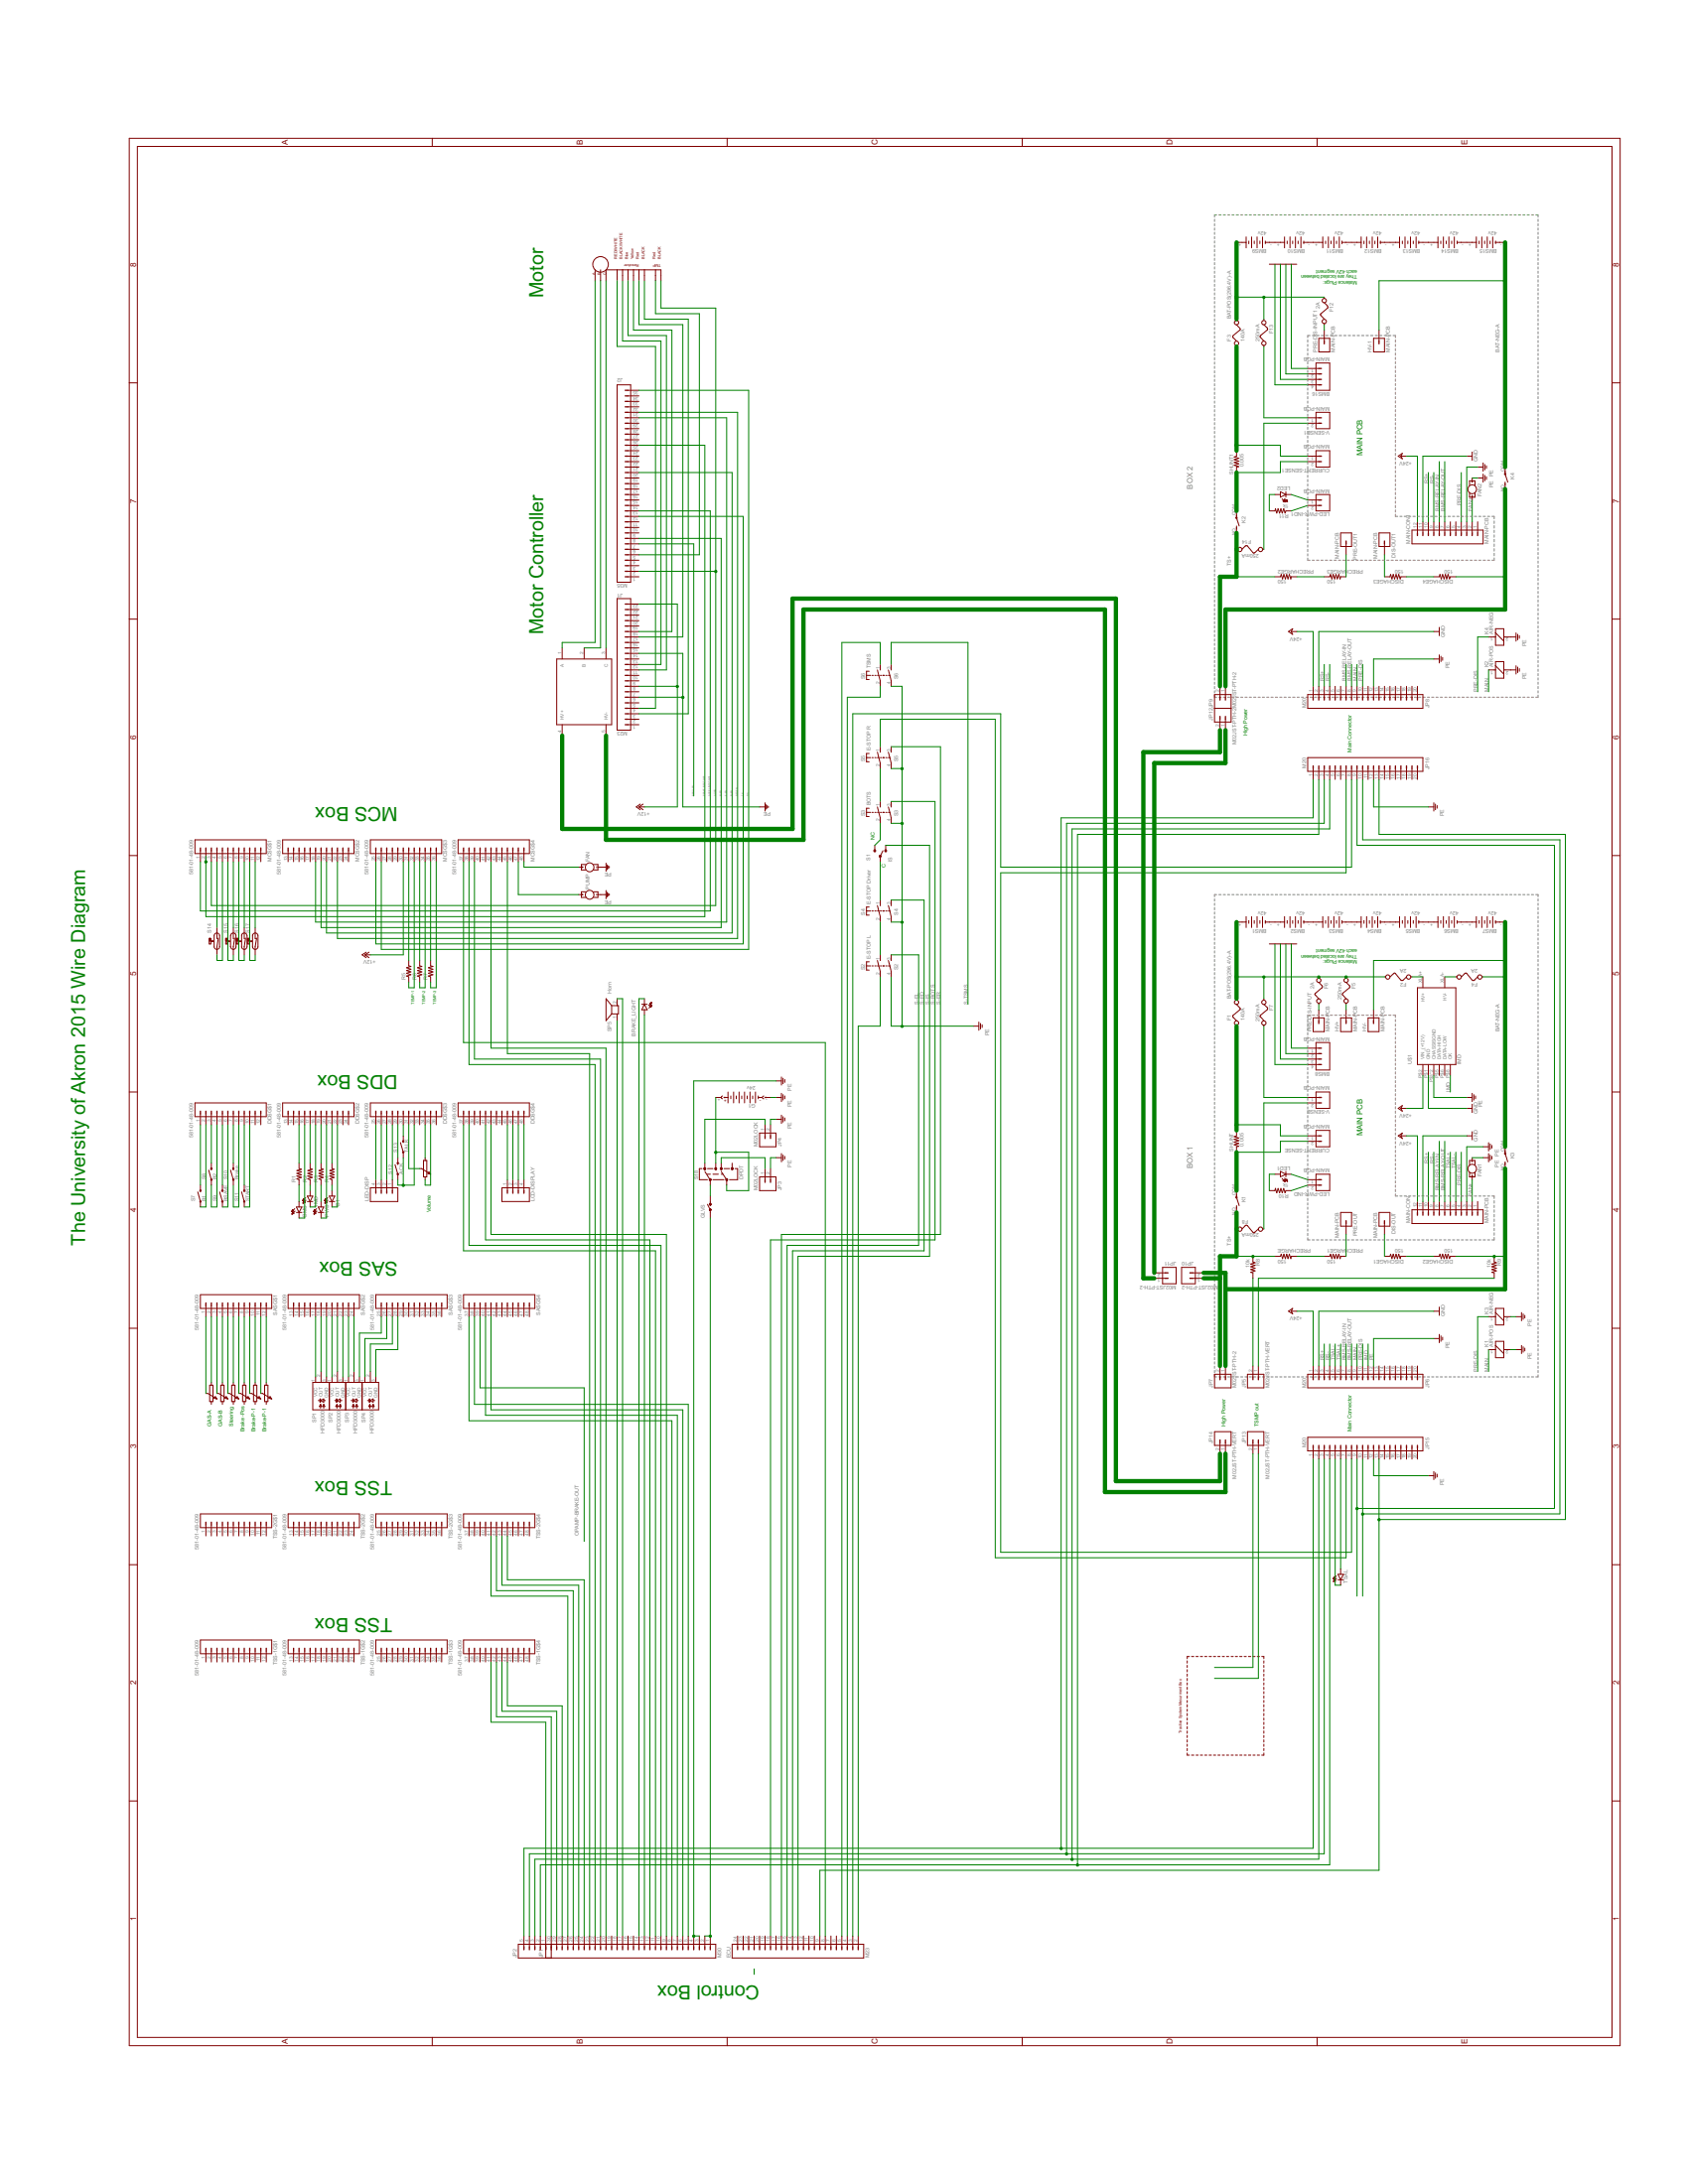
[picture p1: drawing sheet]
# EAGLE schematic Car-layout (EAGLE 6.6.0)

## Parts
B1  LED5MM  [LED5MM]
BMS  LED5MM  [LED5MM]
BMS1  42v  VST4V8  [VST4]
BMS2  42v  VST4V8  [VST4]
BMS3  42v  VST4V8  [VST4]
BMS4  42v  VST4V8  [VST4]
BMS5  42v  VST4V8  [VST4]
BMS6  42v  VST4V8  [VST4]
BMS7  42v  VST4V8  [VST4]
BMS8  MAIN-PCB  M04LOCK_LONGPADS  [1X04_LOCK_LONGPADS]
BMS9  42v  VST4V8  [VST4]
BMS10  42v  VST4V8  [VST4]
BMS11  42v  VST4V8  [VST4]
BMS12  42v  VST4V8  [VST4]
BMS13  42v  VST4V8  [VST4]
BMS14  42v  VST4V8  [VST4]
BMS15  42v  VST4V8  [VST4]
BMS16  MAIN-PCB  M04LOCK_LONGPADS  [1X04_LOCK_LONGPADS]
BRAKE_LIGHT  LED5MM  [LED5MM]
CURRENT-SENSE  MAIN-PCB  M02-JST-2-PTH-NO_SILK  [JST-2-PTH-NS]
CURRENT-SENSE1  MAIN-PCB  M02-JST-2-PTH-NO_SILK  [JST-2-PTH-NS]
DDS  581-01-48-009  [581-01-48-009]
DIS-OUT  MAIN-PCB  M01OFFSET  [1X01_OFFSET]
DIS-OUT1  MAIN-PCB  M01OFFSET  [1X01_OFFSET]
DISCHAGE1  150  2.0KOHM1/10W5%(0603)  [0603-RES]
DISCHAGE2  150  2.0KOHM1/10W5%(0603)  [0603-RES]
DISCHAGE3  150  2.0KOHM1/10W5%(0603)  [0603-RES]
DISCHAGE4  150  2.0KOHM1/10W5%(0603)  [0603-RES]
ECU  M23  [1X23]
F1  140A  FUSE  [FUSE]
F2  2A  FUSE  [FUSE]
F3  140A  FUSE  [FUSE]
F4  2A  FUSE  [FUSE]
F5  250mA  FUSE  [FUSE]
F6  2A  FUSE  [FUSE]
F7  250mA  FUSE  [FUSE]
F8  250mA  FUSE  [FUSE]
F12  2A  FUSE  [FUSE]
F13  250mA  FUSE  [FUSE]
F14  250mA  FUSE  [FUSE]
FAN  MOTOR10MM  [VIBE-MOTOR-10MM]
FAN1  MOTOR10MM  [VIBE-MOTOR-10MM]
FAN2  MOTOR10MM  [VIBE-MOTOR-10MM]
G1  24v  AB9V  [AB9V]
GLVS  SWITCH-SPST-2TV  [SWITCH-SPST-VERTICAL]
HV+  MAIN-PCB  M01OFFSET  [1X01_OFFSET]
HV-  MAIN-PCB  M01OFFSET  [1X01_OFFSET]
HV-1  MAIN-PCB  M01OFFSET  [1X01_OFFSET]
IMD  LED5MM  [LED5MM]
J1  M23  [1-770669-1]
J2  M35  [1-776163-2]
JP1  M30  [1X30]
JP2  M05LOCK  [1X05_LOCK]
JP3  M02LOCK  [1X02_LOCK]
JP4  M02LOCK  [1X02_LOCK]
JP5  M02JST-PTH-VERT  [JST-2-PTH-VERT]
JP6  M20  [1X20]
JP7  M02JST-PTH-2  [JST-2-PTH]
JP8  M20  [1X20]
JP9  M02JST-PTH-2  [JST-2-PTH]
JP10  M02JST-PTH-2  [JST-2-PTH]
JP11  M02JST-PTH-2  [JST-2-PTH]
JP12  M02JST-PTH-2  [JST-2-PTH]
JP13  M02JST-PTH-VERT  [JST-2-PTH-VERT]
JP14  M02JST-PTH-VERT  [JST-2-PTH-VERT]
JP15  M20  [1X20]
JP16  M20  [1X20]
K1  AIR-POS  APF30212A  [APF30212A]
K2  AIR-POS  APF30212A  [APF30212A]
K3  AIR-NEG  APF30212A  [APF30212A]
K4  AIR-NEG  APF30212A  [APF30212A]
LCD-DISPLAY  M04LONGPADS  [1X04_LONGPADS]
LED1  LED5MM  [LED5MM]
LED2  LED5MM  [LED5MM]
LED-DISP  M04LONGPADS  [1X04_LONGPADS]
LED-PWR-IND  MAIN-PCB  M02-JST-2-PTH-NO_SILK  [JST-2-PTH-NS]
LED-PWR-IND1  MAIN-PCB  M02-JST-2-PTH-NO_SILK  [JST-2-PTH-NS]
M1  MOTOR-3PHASE  [MC3PHASE]
MAIN-CON  MAIN-PCB  M12LOCK  [1X12_LOCK]
MAIN-CON1  MAIN-PCB  M12LOCK  [1X12_LOCK]
MC-1  PM100DX  [MC-5]
MCS  581-01-48-009  [581-01-48-009]
PRE-DIS-INPUT  MAIN-PCB  M01OFFSET  [1X01_OFFSET]
PRE-DIS-INPUT1  MAIN-PCB  M01OFFSET  [1X01_OFFSET]
PRE-OUT  MAIN-PCB  M01OFFSET  [1X01_OFFSET]
PRE-OUT1  MAIN-PCB  M01OFFSET  [1X01_OFFSET]
PRECHARGE  150  2.0KOHM1/10W5%(0603)  [0603-RES]
PRECHARGE1  150  2.0KOHM1/10W5%(0603)  [0603-RES]
PRECHARGE2  150  2.0KOHM1/10W5%(0603)  [0603-RES]
PRECHARGE3  150  2.0KOHM1/10W5%(0603)  [0603-RES]
PUMP  MOTOR10MM  [VIBE-MOTOR-10MM]
PWS  LED5MM  [LED5MM]
R1  RESISTOR0805-RES  [0805]
R2  RESISTOR0805-RES  [0805]
R3  RESISTOR0805-RES  [0805]
R4  RESISTOR0805-RES  [0805]
R5  RESISTOR0805-RES  [0805]
R6  RESISTOR0805-RES  [0805]
R7  RESISTOR0805-RES  [0805]
R8  10k  RESISTOR0805-RES  [0805]
R9  10k  RESISTOR0805-RES  [0805]
R10  1k  2.0KOHM1/10W5%(0603)  [0603-RES]
R11  1k  2.0KOHM1/10W5%(0603)  [0603-RES]
S1  IS  SWITCH-SPDTPTH2  [SWITCHE-DPDT]
S2  E-STOP L  PVA1  [PVA1F]
S3  BOTS  PVA1  [PVA1F]
S4  E-STOP Driver  PVA1  [PVA1F]
S5  E-STOP R  PVA1  [PVA1F]
S6  TSMS  PVA1  [PVA1F]
S7  B1  SWITCH-MOMENTARY-2PTH  [TACTILE-PTH]
S8  B2  SWITCH-MOMENTARY-2PTH  [TACTILE-PTH]
S9  BSAVE  SWITCH-MOMENTARY-2PTH  [TACTILE-PTH]
S10  Brake  SWITCH-MOMENTARY-2PTH  [TACTILE-PTH]
S11  START  SWITCH-MOMENTARY-2PTH  [TACTILE-PTH]
S12  ACK  SWITCH-MOMENTARY-2PTH  [TACTILE-PTH]
S13  TALK  SWITCH-MOMENTARY-2PTH  [TACTILE-PTH]
S14  REED-SWITCH-CT10-1530-G1  [CT10-G1]
S15  REED-SWITCH-CT10-1530-G1  [CT10-G1]
S16  REED-SWITCH-CT10-1530-G1  [CT10-G1]
S17  REED-SWITCH-CT10-1530-G1  [CT10-G1]
S18  DPDT  SWITCH-DPDTAYZ0202  [AYZ0202]
SAS  581-01-48-009  [581-01-48-009]
SHUNT  0.005  2.0KOHM1/10W5%(0603)  [0603-RES]
SHUNT1  0.005  2.0KOHM1/10W5%(0603)  [0603-RES]
SP1  HFD3000  [TO46-FW3]
SP2  HFD3000  [TO46-FW3]
SP3  HFD3000  [TO46-FW3]
SP4  HFD3000  [TO46-FW3]
SP5  Horn  AL23P  [AL23P]
TSAL  LED5MM  [LED5MM]
TSS-1  581-01-48-009  [581-01-48-009]
TSS-2  581-01-48-009  [581-01-48-009]
U$1  IMD  [IMD]
V-SENSE  MAIN-PCB  M02-JST-2-PTH-NO_SILK  [JST-2-PTH-NS]
V-SENSE1  MAIN-PCB  M02-JST-2-PTH-NO_SILK  [JST-2-PTH-NS]

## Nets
+12V: J1.8 J1.23 MCS.30
+24V: JP6.1 JP8.1 MAIN-CON1.12 MAIN-CON.12 U$1.P$2(VIN_(+12V))
ACCEL-INPUT-AIN1: J2.13 MCS.1
AGND: J2.2 M1.9 MCS.3
B-EN: J2.20 MCS.20
BAT-NEG-A: BMS7.- BMS15.- F4.1 HV-1.1 HV-.1 K3.COM(2:P) K4.COM(2:P)
BAT-POS(296.4V)-A: BMS1.+ BMS9.+ F1.2 F2.2 F3.2 F5.1 F6.1 F7.1 F12.1 F13.1
BMS-RELAY-IN: JP6.7 JP8.7 MAIN-CON1.8 MAIN-CON.8
BMS-RELAY-OUT: JP6.8 JP8.8 MAIN-CON1.7 MAIN-CON.7
BRAKE-INPUT-AIN3: J2.25 MCS.2
F-EN: J2.30 MCS.18
FAN+: FAN1.+ FAN2.+ MAIN-CON1.2 MAIN-CON.2
GND: JP6.2 JP8.2 MAIN-CON1.11 MAIN-CON.11 U$1.P$1(GND)
IMD: JP6.11 U$1.P$8(OK)
MAIN: JP6.9 JP8.9 K1.1 K2.1
MP1: BMS1.- BMS2.+
MP2: BMS9.- BMS10.+
N$1: ECU.2 S2.2(1:P)
N$2: S2.1(1:S) S4.2(1:P)
N$3: S1.2(P) S4.1(1:S)
N$4: S1.3(S) S3.2(1:P)
N$5: S3.1(1:S) S5.2(1:P)
N$6: ECU.3 JP16.8
N$7: ECU.4 S6.2(1:P)
N$8: ECU.5 S6.1(1:S)
N$9: ECU.8 MCS.37
N$10: SAS.1
N$11: SAS.2
N$12: SAS.3
N$13: SAS.4
N$14: SAS.5
N$15: SAS.6
N$16: SAS.7
N$17: SAS.8
N$18: SAS.9
N$19: SAS.10
N$20: SAS.11
N$21: SAS.12
N$22: SAS.23 SP3.1(VCC)
N$23: SAS.24 SP3.2(OUT)
N$24: SAS.25 SP3.3(GND)
N$25: SAS.17 SP1.1(VCC)
N$26: SAS.19 SP1.3(GND)
N$27: SAS.18 SP1.2(OUT)
N$28: SAS.20 SP2.1(VCC)
N$29: SAS.22 SP2.3(GND)
N$30: SAS.21 SP2.2(OUT)
N$31: SAS.26 SP4.1(VCC)
N$32: SAS.27 SP4.2(OUT)
N$33: SAS.28 SP4.3(GND)
N$34: JP1.8 SAS.37
N$35: JP1.5 SAS.38
N$36: JP1.7 SAS.40
N$37: JP1.6 SAS.41
N$38: DDS.1 S7.3
N$39: DDS.2 S7.1
N$40: DDS.3 S8.3
N$41: DDS.4 S8.1
N$42: DDS.5 S9.3
N$43: DDS.6 S9.1
N$44: DDS.7 S10.3
N$45: DDS.8 S10.1
N$46: DDS.9 S11.3
N$47: DDS.10 S11.1
N$48: IMD.A R2.1
N$49: DDS.17 R2.2
N$50: DDS.18 IMD.K(C)
N$51: BMS.A R1.1
N$52: DDS.15 R1.2
N$53: BMS.K(C) DDS.16
N$54: PWS.A R3.1
N$55: DDS.19 R3.2
N$56: DDS.20 PWS.K(C)
N$57: B1.A R4.1
N$58: DDS.21 R4.2
N$59: B1.K(C) DDS.22
N$60: DDS.28 LED-DISP.1
N$61: DDS.27 LED-DISP.2
N$62: DDS.26 LED-DISP.3
N$63: DDS.25 LED-DISP.4
N$64: DDS.32 S12.1 S13.1
N$65: DDS.29 S12.3
N$66: DDS.30 S13.3
N$67: DDS.41 JP1.12
N$68: DDS.34
N$69: DDS.31
N$70: DDS.35
N$71: DDS.42 JP1.9
N$72: DDS.37 JP1.11
N$73: DDS.38 JP1.10
N$74: DDS.48 LCD-DISPLAY.4
N$75: DDS.47 LCD-DISPLAY.3
N$76: DDS.46 LCD-DISPLAY.2
N$77: DDS.45 LCD-DISPLAY.1
N$78: GLVS.2(P) JP1.1 JP1.2
N$79: GLVS.1(O) S18.2
N$80: M1.1(A) MC-1.1(A)
N$81: M1.3(C) MC-1.3(C)
N$82: M1.2(B) MC-1.2(B)
N$83: J2.5 M1.8
N$84: JP1.23 MCS.45
N$85: J1.17 M1.10
N$86: J1.3 M1.11
N$87: J1.18 M1.7
N$88: J1.11 M1.6
N$89: J1.12 M1.5
N$90: J1.4 M1.4
N$91: JP1.20 MCS.42
N$92: JP1.22 MCS.38
N$93: JP1.21 MCS.39
N$94: FAN.+ MCS.48
N$95: MCS.47 PUMP.+
N$96: MCS.31 R5.2
N$97: MCS.32 R5.1
N$98: MCS.34 R6.1
N$99: MCS.33 R6.2
N$100: MCS.36 R7.1
N$101: MCS.35 R7.2
N$102: MCS.4 S14.1
N$103: MCS.5 S14.2
N$104: MCS.7 S15.1
N$105: MCS.6 S15.2
N$106: MCS.9 S16.1
N$107: MCS.8 S16.2
N$108: MCS.11 S17.1
N$109: MCS.10 S17.2
N$110: JP4.1 S18.1
N$111: G1.+ S18.3 S18.5
N$112: BRAKE_LIGHT.A JP1.13
N$113: BRAKE_LIGHT.K(C) JP1.14
N$114: JP3.1 S18.4
N$115: JP1.18 SP5.1
N$116: JP1.17 SP5.2
N$117: JP2.1 TSS-1.41
N$118: JP1.28 TSS-1.44
N$119: JP1.30 TSS-1.42
N$120: JP1.29 TSS-1.43
N$121: JP1.24 TSS-2.44
N$122: JP1.25 TSS-2.43
N$123: JP1.26 TSS-2.42
N$124: JP1.27 TSS-2.41
N$125: BMS2.- BMS3.+
N$126: BMS3.- BMS4.+
N$127: BMS4.- BMS5.+
N$128: BMS5.- BMS6.+
N$129: BMS6.- BMS7.+
N$130: JP5.2 R8.2
N$131: JP5.1 R9.2
N$132: F4.2 U$1.XLA-(HV-)
N$133: F2.1 U$1.XLA+(HV+)
N$134: CURRENT-SENSE.2 K1.COM(2:P) SHUNT.2
N$135: CURRENT-SENSE.1 F1.1 SHUNT.1
N$136: F5.2 HV+.1
N$137: LED-PWR-IND.2 R10.1
N$138: LED1.A R10.2
N$139: LED1.K(C) LED-PWR-IND.1
N$140: F6.2 PRE-DIS-INPUT.1
N$141: F7.2 V-SENSE.1
N$142: F8.2 V-SENSE.2
N$143: BMS8.1
N$144: BMS8.2
N$145: BMS8.3
N$146: BMS8.4
N$147: DISCHAGE2.1 JP7.1 K3.NO(2:S) R9.1
N$148: PRECHARGE1.1 PRECHARGE.2
N$149: PRE-OUT.1 PRECHARGE1.2
N$150: DIS-OUT.1 DISCHAGE1.2
N$151: DISCHAGE1.1 DISCHAGE2.2
N$152: BMS10.- BMS11.+
N$153: BMS11.- BMS12.+
N$154: BMS12.- BMS13.+
N$155: BMS13.- BMS14.+
N$156: BMS14.- BMS15.+
N$157: CURRENT-SENSE1.2 K2.COM(2:P) SHUNT1.2
N$158: CURRENT-SENSE1.1 F3.1 SHUNT1.1
N$159: LED-PWR-IND1.2 R11.1
N$160: LED2.A R11.2
N$161: LED2.K(C) LED-PWR-IND1.1
N$162: F12.2 PRE-DIS-INPUT1.1
N$163: F13.2 V-SENSE1.1
N$164: F14.2 V-SENSE1.2
N$165: BMS16.1
N$166: BMS16.2
N$167: BMS16.3
N$168: BMS16.4
N$169: DISCHAGE4.1 JP9.1 K4.NO(2:S)
N$170: PRECHARGE2.2 PRECHARGE3.1
N$171: PRE-OUT1.1 PRECHARGE3.2
N$172: DIS-OUT1.1 DISCHAGE3.2
N$173: DISCHAGE3.1 DISCHAGE4.2
N$174: JP15.6 TSAL.A
N$175: JP13.2
N$176: JP13.1
N$177: JP14.2 MC-1.4(HV+)
N$178: JP14.1 MC-1.5(HV-)
N$179: JP15.5 TSAL.K(C)
N$180: JP2.4 JP15.3 JP16.3
N$181: JP2.3 JP15.2 JP16.4
N$182: JP2.5 JP15.1 JP16.1
N$183: JP2.2 JP15.4 JP16.2
N$184: JP15.7 S5.1(1:S)
N$185: JP15.8 JP16.7
N$187: JP15.10 JP16.10
N$188: ECU.9 JP15.13 JP16.13
N$189: JP15.9 JP16.9
OPAMP-BRAKE-OUT: SAS.39
PE: FAN1.- FAN2.- FAN.- G1.- J1.6 J1.14 JP1.3 JP1.4 JP3.2 JP4.2 JP6.12 JP8.12 JP15.12 JP16.12 K1.2 K2.2 K3.2 K4.2 MAIN-CON1.3 MAIN-CON.3 PUMP.- S2.4(2:P) S3.4(2:P) S4.4(2:P) S5.4(2:P) S6.4(2:P) U$1.P$3(CHASSISGND) U$1.P$4(CHASSISGND)
PRE-DIS: JP6.10 JP8.10 K3.1 K4.1 MAIN-CON1.4 MAIN-CON.4
PROG-EN: J2.7
R-EN: J2.8 MCS.19
REGEN: J2.31 MCS.22
RS+: JP6.3 JP8.3 MAIN-CON1.10 MAIN-CON.10
RS-: JP6.4 JP8.4 MAIN-CON1.9 MAIN-CON.9
RX: J2.35 MCS.26
S-BOTS: ECU.18 S3.3(2:S)
S-ED: ECU.14 S4.3(2:S)
S-EL: ECU.15 S2.3(2:S)
S-ER: ECU.16 S5.3(2:S)
S-IS: ECU.13 S1.1(O)
S-TSMS: S6.3(2:S)
TS+\: F8.1 F14.1 JP7.2 JP9.2 JP10.1 JP10.2 JP11.1 JP11.2 JP12.1 JP12.2 K1.NO(2:S) K2.NO(2:S) PRECHARGE2.1 PRECHARGE.1 R8.1
TSAL+: JP6.6 MAIN-CON.6
TSAL-: JP6.5 MAIN-CON.5
TX: J2.12 MCS.25
Unconnected: BMS1.+@1(+) BMS2.+@1(+) BMS3.+@1(+) BMS4.+@1(+) BMS5.+@1(+) BMS6.+@1(+) BMS7.+@1(+) BMS9.+@1(+) BMS10.+@1(+) BMS11.+@1(+) BMS12.+@1(+) BMS13.+@1(+) BMS14.+@1(+) BMS15.+@1(+) DDS.11 DDS.12 DDS.13 DDS.14 DDS.23 DDS.24 DDS.33 DDS.36 DDS.39 DDS.40 DDS.43 DDS.44 ECU.6 ECU.7 ECU.10 ECU.11 ECU.12 ECU.17 ECU.19 ECU.20 ECU.21 ECU.22 ECU.23 ECU.24 J1.1 J1.2 J1.5 J1.7 J1.9 J1.10 J1.13 J1.15 J1.16 J1.19 J1.20 J1.21 J1.22 J2.1 J2.3 J2.4 J2.6 J2.9 J2.10 J2.11 J2.14 J2.15 J2.16 J2.17 J2.18 J2.19 J2.21 J2.22 J2.23 J2.24 J2.26 J2.27 J2.28 J2.29 J2.32 J2.33 J2.34 JP1.15 JP1.16 JP1.19 JP6.13 JP6.14 JP6.15 JP6.16 JP6.17 JP6.18 JP6.19 JP6.20 JP8.5 JP8.6 JP8.11 JP8.13 JP8.14 JP8.15 JP8.16 JP8.17 JP8.18 JP8.19 JP8.20 JP15.11 JP15.14 JP15.15 JP15.16 JP15.17 JP15.18 JP15.19 JP15.20 JP16.5 JP16.6 JP16.11 JP16.14 JP16.15 JP16.16 JP16.17 JP16.18 JP16.19 JP16.20 MAIN-CON1.1 MAIN-CON1.5 MAIN-CON1.6 MAIN-CON.1 MCS.12 MCS.13 MCS.14 MCS.15 MCS.16 MCS.17 MCS.21 MCS.23 MCS.24 MCS.27 MCS.28 MCS.29 MCS.40 MCS.41 MCS.43 MCS.44 MCS.46 S18.6 SAS.13 SAS.14 SAS.15 SAS.16 SAS.29 SAS.30 SAS.31 SAS.32 SAS.33 SAS.34 SAS.35 SAS.36 SAS.42 SAS.43 SAS.44 SAS.45 SAS.46 SAS.47 SAS.48 TSS-1.1 TSS-1.2 TSS-1.3 TSS-1.4 TSS-1.5 TSS-1.6 TSS-1.7 TSS-1.8 TSS-1.9 TSS-1.10 TSS-1.11 TSS-1.12 TSS-1.13 TSS-1.14 TSS-1.15 TSS-1.16 TSS-1.17 TSS-1.18 TSS-1.19 TSS-1.20 TSS-1.21 TSS-1.22 TSS-1.23 TSS-1.24 TSS-1.25 TSS-1.26 TSS-1.27 TSS-1.28 TSS-1.29 TSS-1.30 TSS-1.31 TSS-1.32 TSS-1.33 TSS-1.34 TSS-1.35 TSS-1.36 TSS-1.37 TSS-1.38 TSS-1.39 TSS-1.40 TSS-1.45 TSS-1.46 TSS-1.47 TSS-1.48 TSS-2.1 TSS-2.2 TSS-2.3 TSS-2.4 TSS-2.5 TSS-2.6 TSS-2.7 TSS-2.8 TSS-2.9 TSS-2.10 TSS-2.11 TSS-2.12 TSS-2.13 TSS-2.14 TSS-2.15 TSS-2.16 TSS-2.17 TSS-2.18 TSS-2.19 TSS-2.20 TSS-2.21 TSS-2.22 TSS-2.23 TSS-2.24 TSS-2.25 TSS-2.26 TSS-2.27 TSS-2.28 TSS-2.29 TSS-2.30 TSS-2.31 TSS-2.32 TSS-2.33 TSS-2.34 TSS-2.35 TSS-2.36 TSS-2.37 TSS-2.38 TSS-2.39 TSS-2.40 TSS-2.45 TSS-2.46 TSS-2.47 TSS-2.48 U$1.P$5(DATA-HIGH) U$1.P$6(DATA-LOW)

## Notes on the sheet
- The University of Akron 2015 Wire Diagram
- GAS-A
- GAS-B
- Steering
- Brake -Pos
- Brake-P-1
- Brake-P-1
- TSS Box | TSS Box | SAS Box | DDS Box | MCS Box
- TEMP-1
- TEMP-2
- Volume
- TEMP-3
- Motor Controller | Motor
- Control Box
- NC
- C
- Tractive System Mesurment Box
- BOX 1 | BOX 2
- High Power
- High Power
- TSMP out
- Main Connector | Main Connector
- Matence Plugs:
  They are located between
  each 42V segment
- Matence Plugs:
  They are located between
  each 42V segment
- MAIN PCB | MAIN PCB

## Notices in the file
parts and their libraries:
SparkFun-Connectors: Licensing: Creative Commons ShareAlike 4.0 International - https://creativecommons.org/licenses/by-sa/4.0
SparkFun-Resistors: Licensing: CC v3.0 Share-Alike You are welcome to use this library for commercial purposes.
